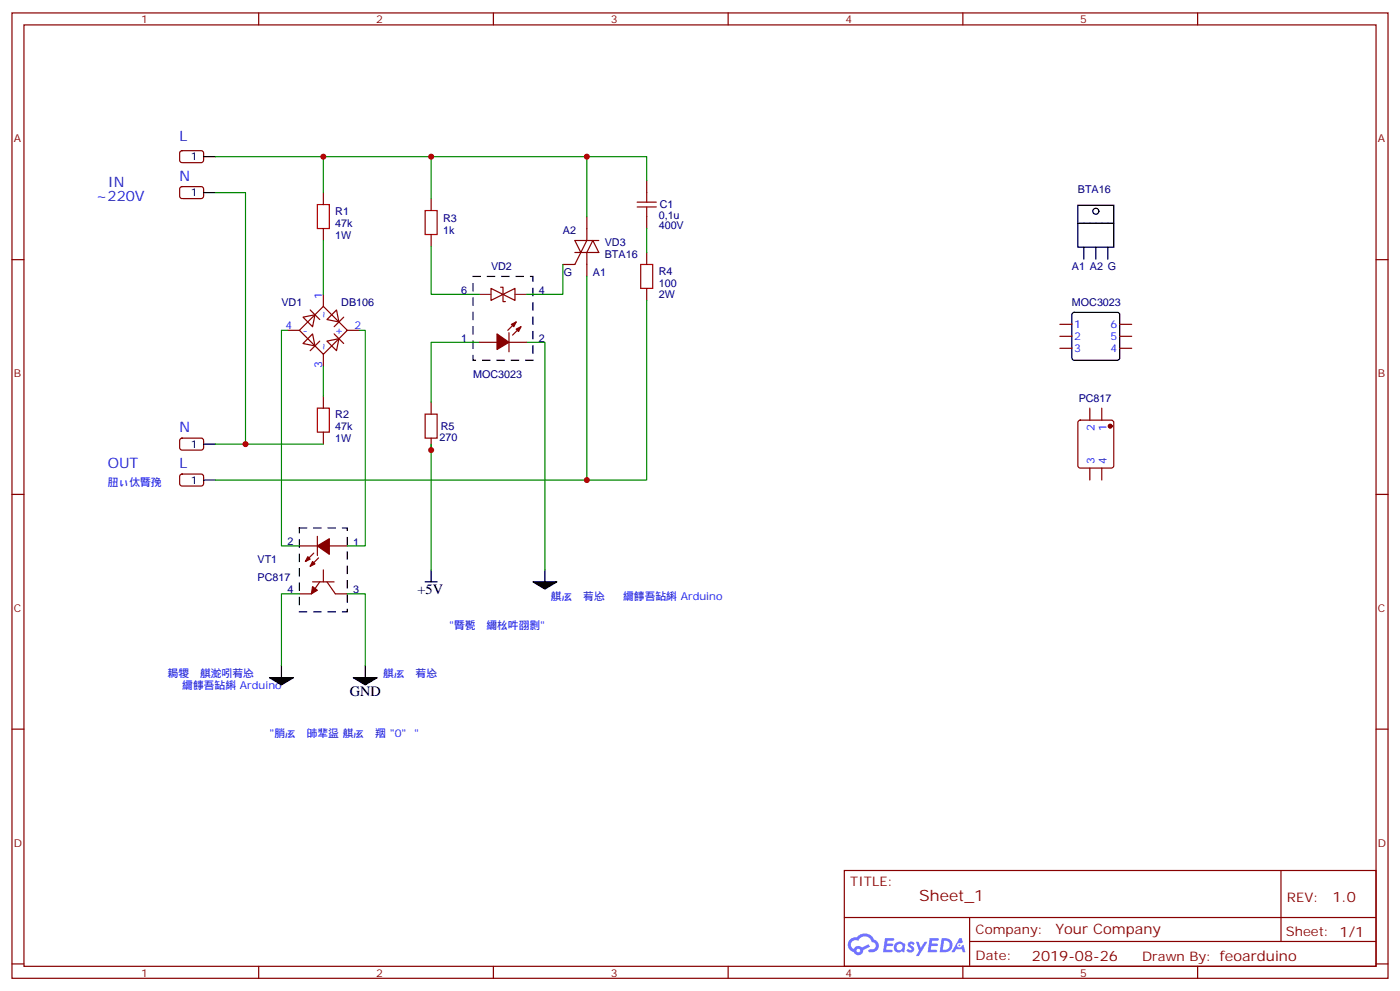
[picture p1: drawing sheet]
<svg xmlns="http://www.w3.org/2000/svg" width="412mm" height="292mm" viewBox="0 0 412 292" stroke-linecap="round" stroke-linejoin="round" font-family="sans-serif">
<path d="M139.3 81.4h17.7v24.7h-17.7zM88.2 155.5h14.1v24.7h-14.1z" fill="none" stroke="#000" stroke-width=".35" stroke-dasharray="2.1 2.1"/>
<g fill="none" stroke="#000" stroke-width=".35">
<path d="M317.5 60.5h10.6v12.3h-10.6zM317.5 65.8h10.6M319.3 72.8v3.5M322.8 72.8v3.5M326.3 72.8v3.5"/>
<circle cx="322.8" cy="62.2" r=".88"/>
</g>
<g fill="none" stroke="#870000" stroke-width=".35">
<path d="M3.5 3.8h405.4v284.3h-405.4zM7.1 7.3h398.2v277.3h-398.2zM76.2 3.8v3.5M145.3 3.8v3.5M214.5 3.8v3.5M283.6 3.8v3.5M352.8 3.8v3.5M3.5 76.5h3.6M405.3 76.5h3.6M3.5 145.6h3.6M405.3 145.6h3.6M3.5 214.8h3.6"/>
<path d="M405.3 214.8h3.6M248.7 256.4h156.6v28.2h-156.6zM377.3 256.4v20.9M248.7 270.2h156.5M285.6 277.3h119.6M285.6 270.2v14.2M3.5 283.9h3.6M76.2 284.6v3.5M145.3 284.6v3.5M214.5 284.6v3.5M283.6 284.6v3.5M352.8 284.6v3.5"/>
<path d="M405.3 283.9h3.6"/>
</g>
<g fill="#5487ff">
<path d="M267.7 277.6a1.22 1.22 0 0 1 1.7 .2l-.4 .6a.47 .47 0 0 0-.3-.4 .47 .47 0 0 0-.5 .2l.1 .2a1.14 1.14 0 0 1 .8 1.8 1.14 1.14 0 0 1-1.9 0l-.2-.2 .5-.6 .7 .5a.29 .29 0 0 0 .3-.3 .29 .29 0 0 0-.2-.3 1.04 1.04 0 0 1-.6-1.7z"/>
<path d="M260.7 276.3h2.4l.3 .2-.2 .5-1.8 .1-.1 .8h1.5l.3 .4-.3 .4h-1.6l-.2 1.1h1.7l.2 .3-.2 .3-2.6 .1z"/>
<path d="M273.8 276.3h2.4l.3 .2-.1 .5-1.8 .1-.2 .8h1.6l.3 .4-.4 .4h-1.6l-.1 1.1h1.7l.2 .3-.2 .3-2.6 .1z"/>
<path d="M282.6 276.3h.7l.3 1.3-.6 .3a.69 .69 0 0 0-1 .3 .69 .69 0 0 0 .4 .9 .69 .69 0 0 0 .9-.6l.5-.2 .6 2.2h-.8l-.2-.9h-1.8l-.5 .9h-.8z"/>
<path d="M269.8 277.4h.8l.6 1.8 1.1-1.8h.9l-2.6 4.2h-.8l.9-1.5z"/>
<path d="M277.4 276.3l-.6 4.2h1.3a2.11 2.11 0 0 0 2.5-2.1 2.11 2.11 0 0 0-2.5-2.1zM278.1 277.1a1.39 1.39 0 0 1 1.7 1.4 1.39 1.39 0 0 1-1.8 1.3h-.3z"/>
<path d="M263.7 277.9a1.54 1.54 0 0 0-.1 2.2 1.54 1.54 0 0 0 2.2 .1l.6 .3 .3-2.3-.2-.3h-.4a1.49 1.49 0 0 0-2.4 0zM264 278.9a.94 .94 0 0 1 1.8 0 .94 .94 0 0 1-1.8 0z"/>
<path d="M250.4 276.7a2.18 2.18 0 0 0 1.1 3.7 1.44 1.44 0 0 0 1.6 .9 1.44 1.44 0 0 0 1.2-1.4l2-1.1-.5-.7-1.9 1a1.47 1.47 0 0 0-2.4 .4 1.39 1.39 0 0 1-.7-1.9 1.39 1.39 0 0 1 2-.5 2.12 2.12 0 0 1 2.2-1.3 2.12 2.12 0 0 1 1.9 1.7 1.14 1.14 0 0 1 1.1 1.4 1.14 1.14 0 0 1-1.7 .7 .43 .43 0 0 0-.5 .4 .43 .43 0 0 0 .4 .5 1.98 1.98 0 0 0 2.5-1.2 1.98 1.98 0 0 0-1.2-2.6 3.1 3.1 0 0 0-5.3-.6l-.9 .1zM252.3 280a.55 .55 0 0 1 1.1 0 .55 .55 0 0 1-1.1 0z"/>
<circle cx="282.6" cy="278.4" r=".26"/>
</g>
<path d="M187.7 59.5h5.6M190.5 56.7v2.8M93.5 60.3h3.5v7h-3.5zM125.2 62h3.6v7.1h-3.6zM187.7 61h5.6M188.7 77.9h3.6v7h-3.6zM190.5 61v2.8M93.5 120.2h3.5v7.1h-3.5zM125.2 122h3.6v7h-3.6z" fill="none" stroke="#a10000" stroke-width=".35"/>
<g fill="none" stroke="#870000" stroke-width=".35">
<path d="M53.2 44.6l.4-.2h5.9l.5 .7-.1 2.4-.6 .4-6-.1-.4-.6v-2.1zM53.2 55.2l.4-.2h5.9l.5 .7-.1 2.4-.6 .4-6-.1-.4-.6v-2.1zM95.2 56.7v3.6M127 58.5v3.5M190.5 53.2v3.5M95.2 67.3v3.5M127 69.1v3.5M169.3 74.4h7.1l-1.8-3.6-1.7 3.6v7M171.1 74.4l-1.8 3.5h-3.5M172.9 63.8v7l-1.8 3.6-1.8-3.6h7.1M190.5 63.8v3.5M190.5 74.4v3.5"/>
<path d="M84.7 97.3h3.5M88.2 97.3l7-7.1 7.1 7.1-7.1 7.1zM89.3 93.4l3.5-.7-.7 3.5zM91.4 91.3l2.8 2.8M95.2 86.7v3.5M98.4 98.4l2.8 2.8M99.1 91.3l.7 3.5-3.5-.7zM101.2 93.4l-2.8 2.8M102.3 97.3h3.5M144.6 84.9l3.6 1.8-3.6 1.8zM147.5 84.6h.7v4.2h.7M148.2 86.7l3.5-1.8v3.6z"/>
<path d="M149.9 98v5.6M152 94.8l-2.4 2.5M153.5 96.2l-2.5 2.5M190.5 84.9v3.6M312.2 95.5h3.5M312.2 99.1h3.5M329.8 95.5h3.6M329.8 99.1h3.6M89.3 101.2l2.8-2.8 .7 3.5zM94.2 100.5l-2.8 2.8M95.2 104.4v3.5M95.2 116.7v3.5"/>
<path d="M96.3 100.5l3.5-.7-.7 3.5zM127 118.5v3.5M141.1 100.8h5.3M149.9 100.8h5.3M312.2 102.6h3.5M329.8 102.6h3.6M53.2 129.3l.4-.3 5.9 .1 .5 .7-.1 2.3-.6 .5-6-.1-.4-.6v-2.1zM53.2 139.8l.4-.2 5.9 .1 .5 .6-.1 2.4-.6 .5-6-.1-.4-.6v-2.2zM95.2 127.3v3.5M127 129v3.6M317.7 124l.5-.2h9.2l.5 .2 .2 .5v12.7l-.3 .5-.4 .2h-9.2l-.5-.3-.2-.4v-12.7zM321 120.2v3.6"/>
<path d="M321 137.9v3.5M324.6 120.2v3.6M324.6 137.9v3.5M93.5 158v5.6M88.2 160.8h5.3M92.1 171.4h6.3M92.4 162.9l-2.4 2.5M93.8 164.3l-2.4 2.5M94.2 171.4l-2.5 3.5h-3.5M95.2 167.9v3.5M96.3 171.4l2.5 3.5h3.5M97 160.8h5.3"/>
</g>
<g fill="#870000" stroke="#870000" stroke-width=".35">
<path d="M152 96.9l1.5-.7-.7 1.4z"/>
<path d="M150.6 95.5l1.4-.7-.7 1.4z"/>
<path d="M146.4 98.4l3.5 2.4-3.5 2.1z"/>
<path d="M92.1 172.8l1.4 1-1.8 1.1z"/>
<path d="M90.7 164l.7 .7-1.4 .7z"/>
<path d="M92.1 165.4l.7 .7-1.4 .7z"/>
<path d="M93.5 160.8l3.5-2.1v4.6z"/>
<circle cx="327" cy="125.5" r=".53"/>
</g>
<path d="M60 46.1h3.5M60 56.7h3.5M316 92.2l.4-.2h12.7l.5 .2 .2 .5v12.7l-.2 .5-.5 .2h-12.7l-.5-.2-.2-.5v-12.7zM60 130.8h3.5M60 141.4h3.5" fill="none" stroke="#000" stroke-width=".35"/>
<path d="M141.1 86.7h3.5M151.7 86.7h3.5" fill="none" stroke="#8c2424" stroke-width=".35"/>
<path d="M127 167.9v3.5zM125.2 171.4h3.6zM160.5 167.9v3.5zM157 171.4h7l-3.5 2.1zM82.9 196.1v3.5zM79.4 199.6h7l-3.5 2.1zM107.6 196.1v3.5zM104.1 199.6h7l-3.5 2.1z" fill="#000" stroke="#000" stroke-width=".35"/>
<g fill="none" stroke="#008700" stroke-width=".35">
<path d="M63.5 46.1h127v7.1M63.5 56.7h8.8v74.1h22.9M95.2 46.1v10.6M127 46.1v12.4M172.9 46.1v17.7M95.2 70.8v15.9M127 72.6v14.1h14.1M165.8 77.9v8.8h-10.6M190.5 67.3v7.1M84.7 97.3h-1.8v63.5h5.3M105.8 97.3h1.8v63.5h-5.3M172.9 81.4v60h17.6v-52.9"/>
<path d="M95.2 107.9v8.8M141.1 100.8h-14.1v17.7M155.2 100.8h5.3v67.1M63.5 130.8h8.8M127 130.8v37.1M63.5 141.4h109.4M88.2 174.9h-5.3v21.2M102.3 174.9h5.3v21.2"/>
</g>
<g fill="#c00">
<circle cx="95.3" cy="46.1" r=".88"/>
<circle cx="127" cy="132.6" r=".88"/>
<circle cx="72.3" cy="130.8" r=".88"/>
<circle cx="172.9" cy="141.4" r=".88"/>
<circle cx="172.9" cy="46.1" r=".88"/>
<circle cx="127" cy="46.1" r=".88"/>
</g>
<text font-size="4.6" fill="#800" x="270.8" y="265.4">Sheet_1</text>
<g font-size="4.2" fill="#00f">
<text x="52.9" y="41.6">L</text>
<text x="52.9" y="53.2">N</text>
<text x="28.2" y="59.3">~220V</text>
<text x="31.7" y="55">IN</text>
<text x="52.9" y="127.3">N</text>
<text x="31.7" y="137.9">OUT</text>
<text x="52.9" y="137.9">L</text>
</g>
<g font-size="4.2">
<text x="123" y="174.9">+5V</text>
<text x="103" y="204.9">GND</text>
</g>
<g font-size="4.2" fill="#800">
<text x="392.5" y="265.7">1.0</text>
<text x="310.9" y="275.2">Your Company</text>
<text x="304" y="283">2019-08-26</text>
</g>
<g font-size="3.9" fill="#800">
<text x="250.5" y="261">TITLE:</text>
<text x="379.1" y="265.7">REV:</text>
<text x="287.4" y="275.2">Company:</text>
<text x="378.7" y="275.8">Sheet: 1/1</text>
<text x="287.4" y="282.9">Date:</text>
<text x="336.4" y="282.9">Drawn By: feoarduino</text>
</g>
<g font-size="3.2" fill="#800">
<text x="41.6" y="6.8">1</text>
<text x="110.8" y="6.8">2</text>
<text x="179.9" y="6.8">3</text>
<text x="249.1" y="6.8">4</text>
<text x="318.2" y="6.8">5</text>
<text x="4.1" y="41.9">A</text>
<text x="405.9" y="41.9">A</text>
<text x="4.1" y="111.1">B</text>
<text x="405.9" y="111.1">B</text>
<text x="4.1" y="180.2">C</text>
<text x="405.9" y="180.2">C</text>
<text x="4.1" y="249.3">D</text>
<text x="405.9" y="249.3">D</text>
<text x="41.6" y="287.6">1</text>
<text x="110.8" y="287.6">2</text>
<text x="179.9" y="287.6">3</text>
<text x="249.1" y="287.6">4</text>
<text x="318.2" y="287.6">5</text>
</g>
<g font-size="3.2">
<text x="56.2" y="47.2">1</text>
<text x="56.2" y="57.8">1</text>
<text x="56.2" y="131.9">1</text>
<text x="56.2" y="142.5">1</text>
</g>
<g font-size="3.2" fill="#000080">
<text x="317.5" y="56.9">BTA16</text>
<text x="98.8" y="63.2">R1</text>
<text x="130.5" y="65.3">R3</text>
<text x="194" y="64.5">0,1u</text>
<text x="194.4" y="61.3">C1</text>
<text x="98.8" y="66.8">47k</text>
<text x="98.8" y="70.3">1W</text>
<text x="130.5" y="68.9">1k</text>
<text x="165.8" y="68.9">A2</text>
<text x="194" y="67.3">400V</text>
<text x="178.2" y="72.4">VD3</text>
<text x="178.2" y="75.9">BTA16</text>
<text x="144.6" y="79.7">VD2</text>
<text x="166.1" y="81.3">G</text>
<text x="174.6" y="81.2">A1</text>
<text x="194" y="80.9">R4</text>
<text x="315.7" y="79.7">A1 A2 G</text>
<text x="135.8" y="86.5">6</text>
<text x="158.7" y="86.5">4</text>
<text x="194" y="84.4">100</text>
<text x="194" y="87.9">2W</text>
<text x="82.9" y="90">VD1</text>
<text x="100.5" y="90">DB106</text>
<text x="315.7" y="90.1">MOC3023</text>
<text x="135.8" y="100.8">1</text>
<text x="158.7" y="100.8">2</text>
<text x="139.3" y="111.4">MOC3023</text>
<text x="317.8" y="118.3">PC817</text>
<text x="98.8" y="123.2">R2</text>
<text x="98.8" y="126.8">47k</text>
<text x="98.8" y="130.3">1W</text>
<text x="129.5" y="129.8">270</text>
<text x="129.8" y="126.6">R5</text>
<text x="84.7" y="160.6">2</text>
<text x="104.1" y="160.8">1</text>
<text x="75.8" y="165.9">VT1</text>
<text x="75.8" y="171.2">PC817</text>
<text x="84.7" y="174.7">4</text>
<text x="104.1" y="174.7">3</text>
</g>
<g font-size="3.2" fill="#00f">
<text x="94.9" y="88.1" transform="rotate(-90 94.9 88.1)">1</text>
<text x="96.3" y="93.9" transform="rotate(-90 96.3 93.9)">~</text>
<text x="84.1" y="96.9">4</text>
<text x="89.3" y="98.4">-</text>
<text x="98.7" y="98.4">+</text>
<text x="104.4" y="96.9">2</text>
<text x="316.4" y="96.6">1</text>
<text x="316.4" y="100.1">2</text>
<text x="327.1" y="96.6">6</text>
<text x="327.1" y="100.1">5</text>
<text x="96.3" y="103.3" transform="rotate(-90 96.3 103.3)">~</text>
<text x="316.4" y="103.6">3</text>
<text x="327.1" y="103.6">4</text>
<text x="94.9" y="108.5" transform="rotate(-90 94.9 108.5)">3</text>
<text x="322.4" y="127.1" transform="rotate(-90 322.4 127.1)">2</text>
<text x="326" y="127.1" transform="rotate(-90 326 127.1)">1</text>
<text x="322.4" y="136.6" transform="rotate(-90 322.4 136.6)">3</text>
<text x="326" y="136.6" transform="rotate(-90 326 136.6)">4</text>
<text x="31.7" y="143.2">䏔ぃ㑀䐴㝃ꐰ</text>
<text x="162.3" y="176.7">䑴㕄н䒴㤀</text>
<text x="183.6" y="176.7">䌤䭄吾䍄䌀 Arduino</text>
<text x="132.3" y="185.2">&quot;䐴㽄а䌤㭃吽䎄㔀&quot;</text>
<text x="49.4" y="199.3">䎤㹄и䑴㵃吲䒴㤀</text>
<text x="53.7" y="202.9">䌤䭄吾䍄䌀 Arduino</text>
<text x="112.9" y="199.3">䑴㕄н䒴㤀</text>
<text x="79.4" y="217">&quot;䏴㕄е䑔㹃䀀 䑴㕄е䍰 &quot;0&quot;</text>
<text x="122" y="217">&quot;</text>
</g>
</svg>
